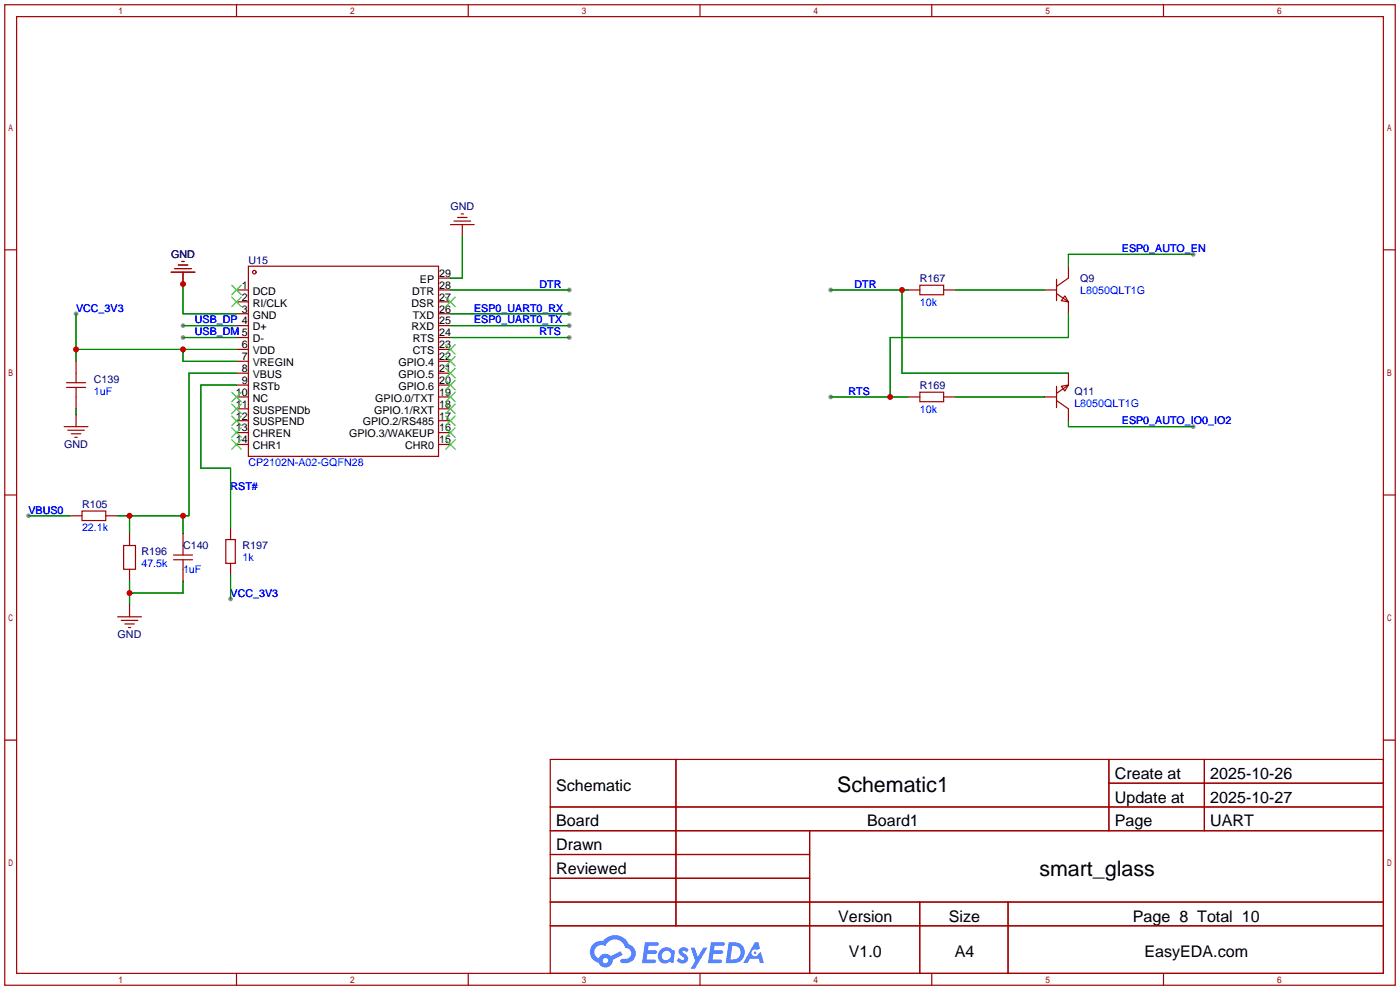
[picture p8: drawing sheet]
<svg xmlns="http://www.w3.org/2000/svg" width="299mm" height="212mm" viewBox="0 0 299 212" stroke-linecap="round" stroke-linejoin="round" font-family="sans-serif">
<g fill="#999">
<circle cx="39.1" cy="69.6" r=".51"/>
<circle cx="39.1" cy="72.1" r=".51"/>
<circle cx="16.3" cy="67.1" r=".51"/>
<circle cx="6.1" cy="110.2" r=".51"/>
<circle cx="49.3" cy="128" r=".51"/>
<circle cx="121.7" cy="62" r=".51"/>
<circle cx="121.7" cy="67.1" r=".51"/>
<circle cx="121.7" cy="69.6" r=".51"/>
<circle cx="121.7" cy="72.1" r=".51"/>
<circle cx="177.5" cy="62" r=".51"/>
<circle cx="255" cy="54.4" r=".51"/>
<circle cx="177.5" cy="84.8" r=".51"/>
<circle cx="255" cy="91.2" r=".51"/>
</g>
<g fill="none" stroke="#a10000" stroke-width=".25">
<path d="M1 1h297.2v209.6h-297.2zM3.6 3.6h292.1v204.4h-292.1zM50.5 1v2.6M100.1 1v2.6M149.6 1v2.6M199.1 1v2.6M248.7 1v2.6M1 53.4h2.6M295.7 53.4h2.5M1 105.8h2.6M295.7 105.8h2.5M1 158.2h2.6"/>
<path d="M295.7 158.2h2.5M117.6 162.3h178.1v45.7h-178.1zM117.6 172.5h178.1M117.6 177.5h178.1M144.5 162.3v35.6M173 177.5v30.5M237 162.3v15.2M237 167.4h58.7M257.4 162.3v15.2M117.6 182.6h55.4M117.6 192.8h178.1M117.6 187.7h55.4"/>
<path d="M117.6 197.9h178.1M196.6 192.8v15.2M215.4 192.8v15.2M50.5 208v2.6M100.1 208v2.6M149.6 208v2.6M199.1 208v2.6M248.7 208v2.6"/>
</g>
<g fill="#5487ff">
<path d="M145.3 202.7a1.3 1.3 0 0 1 1.9 .3l-.4 .6a.54 .54 0 0 0-.9-.2l.1 .2a1.34 1.34 0 0 1 .9 1.8 1.47 1.47 0 0 1-2.3-.1l.5-.6 .8 .5a.31 .31 0 0 0 .4-.3 .31 .31 0 0 0-.3-.4 1.12 1.12 0 0 1-.7-1.8z"/>
<path d="M147.6 202.5h.9l.6 2 1.2-2h.9l-2.7 4.6h-.9l1-1.7z"/>
<path d="M137.8 201.4h1.7a1.31 1.31 0 0 1 1.2 .2 .4 .4 0 0 1-.3 .5l-1.8 .1-.1 .9h1.6a.4 .4 0 0 1 .4 .4 .4 .4 0 0 1-.5 .4h-1.6l-.2 1.2h1.4a.46 .46 0 0 1 .5 0 .46 .46 0 0 1 .1 .5l-.4 .2h-2.6z"/>
<path d="M151.9 201.4h1.7a1.32 1.32 0 0 1 1.2 .2 .39 .39 0 0 1-.3 .5l-1.8 .1-.1 .9h1.6a.4 .4 0 0 1 .4 .4 .4 .4 0 0 1-.4 .4h-1.7l-.2 1.2h1.4a.46 .46 0 0 1 .5 0 .46 .46 0 0 1 .1 .5l-.4 .2h-2.6z"/>
<path d="M161.3 201.4h.8l.3 1.3-.6 .4a.75 .75 0 0 0-1.1 .3 .75 .75 0 0 0 .5 1 .75 .75 0 0 0 .9-.7l.5-.2 .6 2.3h-.8l-.3-.9h-1.8l-.5 .9h-1z"/>
<path d="M155.7 201.4l-.6 4.4h1.5a2.27 2.27 0 0 0 2.6-2.2 2.27 2.27 0 0 0-2.7-2.2zM156.5 202.1a1.5 1.5 0 0 1 1.8 1.6 1.5 1.5 0 0 1-1.9 1.4h-.3z"/>
<path d="M141.2 203a1.6 1.6 0 0 0-.3 2.3 1.6 1.6 0 0 0 2.3 .2l.7 .3 .3-2.4-.1-.3-.5-.1a1.58 1.58 0 0 0-2.4 0zM141.8 203.5a.98 .98 0 0 1 1.6 .4 .98 .98 0 0 1-1.1 1.3 .94 .94 0 0 1-.9-.7 .94 .94 0 0 1 .4-1z"/>
<path d="M126.8 201.8a2.37 2.37 0 0 0 1.1 4 1.54 1.54 0 0 0 1.8 1 1.54 1.54 0 0 0 1.2-1.6l2.2-1.1-.5-.8-2 1a1.57 1.57 0 0 0-2.7 .5 1.5 1.5 0 0 1-.7-2.1 1.5 1.5 0 0 1 2.2-.5 2.23 2.23 0 0 1 2.3-1.4 2.23 2.23 0 0 1 2 1.8 1.16 1.16 0 0 1 1.2 1.1 1.16 1.16 0 0 1-1.1 1.2h-.7a.47 .47 0 0 0-.5 .4 .47 .47 0 0 0 .4 .5 2.17 2.17 0 0 0 2.5-.9 2.17 2.17 0 0 0-.3-2.7l-.8-.4a3.2 3.2 0 0 0-5.5-.7l-1.1 .1zM128.8 205.3a.6 .6 0 0 1 1.2 0 .6 .6 0 0 1-1.2 0z"/>
<circle cx="161.4" cy="203.6" r=".28"/>
</g>
<g fill="none" stroke="#a10000" stroke-width=".25">
<path d="M36.6 58.2h5.1M37.3 57.4h3.6M38.1 56.6h2M38.9 55.9h.5M39.1 58.2v2.5M53.1 56.9h40.6v40.6h-40.6zM93.7 59.4h2.6M96.3 48h5M97 47.2h3.6M97.8 46.5h2M98.6 45.7h.5M98.8 48v2.5"/>
<path d="M225.8 59.7v4.6M228.3 56.9v2.5l-2.5 1.8M16.3 77.2v4.6M50.5 62h2.6M50.5 64.5h2.6M50.5 67.1h2.6M50.5 69.6h2.6M50.5 72.1h2.6M50.5 74.7h2.6M50.5 77.2h2.6M50.5 79.8h2.6M93.7 62h2.6"/>
<path d="M93.7 64.5h2.6M93.7 67.1h2.6M93.7 69.6h2.6M93.7 72.1h2.6M93.7 74.7h2.6M93.7 77.2h2.6M93.7 79.8h2.6M194.1 62h2.5M196.6 61h5.1v2h-5.1zM201.7 62h2.5M223.3 62h2.5M225.8 62.7l2.5 1.8"/>
<path d="M227.6 63.2l.7 1.3-1.5-.2zM228.3 64.5v2.6M228.3 79.8v2.5M13.7 91.2h5.1M14.2 81.8h4.1M14.2 82.8h4.1M14.5 91.9h3.5M15.2 92.7h2.1M16 93.5h.5M16.3 82.8v4.6M16.3 88.6v2.6M50.5 82.3h2.6"/>
<path d="M50.5 84.8h2.6M50.5 87.4h2.6M50.5 89.9h2.6M50.5 92.5h2.6M50.5 95h2.6M93.7 82.3h2.6M93.7 84.8h2.6M93.7 87.4h2.6M93.7 89.9h2.6M93.7 92.5h2.6M93.7 95h2.6M194.1 84.8h2.5"/>
<path d="M196.6 83.8h5.1v2.1h-5.1zM201.7 84.8h2.5M223.3 84.8h2.5M225.8 85.6l2.5 1.8v2.5M225.8 82.5v4.6M226.8 82.5l1.5-.2-.7 1.3zM228.3 82.3l-2.5 1.8M15 110.2h2.5M17.5 109.2h5.1v2.1h-5.1zM22.6 110.2h2.5M26.4 116.6h2.6v5.1h-2.6zM27.7 114v2.6"/>
<path d="M37.1 118.6h4M37.1 119.6h4M39.1 114v4.6M39.1 119.6v4.6M48.3 115.3h2v5.1h-2zM49.3 112.8v2.5M25.1 131.8h5.1M25.9 132.6h3.6M26.7 133.4h2M27.4 134.1h.5M27.7 121.7v2.5M27.7 129.3v2.5"/>
<path d="M49.3 120.4v2.5"/>
<circle cx="54.4" cy="58.2" r=".38"/>
</g>
<g fill="none" stroke="#3c3" stroke-width=".25">
<path d="M49.5 61l2.1 2M49.5 63.5l2.1 2M51.6 61l-2.1 2M51.6 63.5l-2.1 2M95.2 78.7l2.1 2.1M95.2 76.2l2.1 2M95.2 73.7l2.1 2M95.2 63.5l2.1 2M97.3 78.7l-2.1 2.1M97.3 76.2l-2.1 2M97.3 73.7l-2.1 2M97.3 63.5l-2.1 2"/>
<path d="M49.5 83.8l2.1 2.1M49.5 86.4l2.1 2M49.5 88.9l2.1 2M49.5 91.4l2.1 2.1M49.5 94l2.1 2M51.6 83.8l-2.1 2.1M51.6 86.4l-2.1 2M51.6 88.9l-2.1 2M51.6 91.4l-2.1 2.1M51.6 94l-2.1 2M95.2 94l2.1 2M95.2 91.4l2.1 2.1"/>
<path d="M95.2 88.9l2.1 2M95.2 86.4l2.1 2M95.2 83.8l2.1 2.1M95.2 81.3l2.1 2M97.3 94l-2.1 2M97.3 91.4l-2.1 2.1M97.3 88.9l-2.1 2M97.3 86.4l-2.1 2M97.3 83.8l-2.1 2.1M97.3 81.3l-2.1 2"/>
</g>
<g fill="none" stroke="#008700" stroke-width=".25">
<path d="M98.8 50.5v8.9h-2.5M255 54.4h-26.7v2.5M16.3 74.7h34.2M16.3 67.1v10.1M39.1 60.7v6.4h11.4M39.1 74.7v2.5h11.4M39.1 69.6h11.4M39.1 72.1h11.4M50.5 79.8h-10.1v30.4h-15.3M96.3 67.1h25.4M96.3 69.6h25.4M96.3 72.1h25.4"/>
<path d="M96.3 62h25.4M177.5 62h16.6M192.8 62v17.8h35.5M204.2 62h19.1M228.3 67.1v5h-38.1v12.7M16.3 87.4v1.2M50.5 82.3h-7.6v17.8h6.4v12.7M177.5 84.8h16.6M204.2 84.8h19.1M228.3 89.9v1.3h26.7M6.1 110.2h8.9M27.7 110.2v3.8"/>
<path d="M39.1 110.2v3.8M27.7 124.2v5.1M39.1 124.2v2.5h-11.4M49.3 122.9v5.1"/>
</g>
<g fill="#c00">
<circle cx="39.1" cy="60.7" r=".63"/>
<circle cx="39.1" cy="74.7" r=".63"/>
<circle cx="16.3" cy="74.7" r=".63"/>
<circle cx="27.7" cy="110.2" r=".63"/>
<circle cx="39.1" cy="110.2" r=".63"/>
<circle cx="27.7" cy="126.7" r=".63"/>
<circle cx="192.8" cy="62" r=".63"/>
<circle cx="190.2" cy="84.8" r=".63"/>
</g>
<g font-size="4.6">
<text x="178.9" y="169.3">Schematic1</text>
<text x="222.1" y="187.1">smart_glass</text>
</g>
<g font-size="3.4">
<text x="238.3" y="166.5">Create at</text>
<text x="258.7" y="166.5">2025-10-26</text>
<text x="118.9" y="169">Schematic</text>
<text x="238.3" y="171.6">Update at</text>
<text x="258.7" y="171.6">2025-10-27</text>
<text x="118.9" y="176.6">Board</text>
<text x="185.3" y="176.6">Board1</text>
<text x="238.3" y="176.6">Page</text>
<text x="258.7" y="176.6">UART</text>
<text x="118.9" y="181.7">Drawn</text>
<text x="118.9" y="186.8">Reviewed</text>
<text x="179.1" y="197">Version</text>
<text x="202.8" y="197">Size</text>
<text x="242.1" y="197">Page 8 Total 10</text>
<text x="181.4" y="204.6">V1.0</text>
<text x="204" y="204.6">A4</text>
<text x="244.6" y="204.6">EasyEDA.com</text>
</g>
<g font-size="2.3" fill="#000080">
<text x="96.3" y="45">GND</text>
<text x="36.6" y="55.1">GND</text>
<text x="53.1" y="56.4">U15</text>
<text x="196.6" y="60.2">R167</text>
<text x="230.9" y="60.2">Q9</text>
<text x="20.1" y="81.8">C139</text>
<text x="196.6" y="83.1">R169</text>
<text x="229.6" y="84.4">Q11</text>
<text x="13.7" y="95.8">GND</text>
<text x="17.5" y="108.5">R105</text>
<text x="30.2" y="118.6">R196</text>
<text x="39.1" y="117.4">C140</text>
<text x="51.8" y="117.4">R197</text>
<text x="25.1" y="136.4">GND</text>
</g>
<g font-size="2.3" fill="#00f">
<text x="239.8" y="53.9">ESP0_AUTO_EN</text>
<text x="115.3" y="61.5">DTR</text>
<text x="182.6" y="61.5">DTR</text>
<text x="196.6" y="65.3">10k</text>
<text x="230.9" y="62.8">L8050QLT1G</text>
<text x="16.3" y="66.6">VCC_3V3</text>
<text x="41.7" y="69.1">USB_DP 4</text>
<text x="41.7" y="71.7">USB_DM 5</text>
<text x="101.3" y="66.6">ESP0_UART0_RX</text>
<text x="101.3" y="69.1">ESP0_UART0_TX</text>
<text x="115.3" y="71.7">RTS</text>
<text x="20.1" y="84.4">1uF</text>
<text x="181.4" y="84.4">RTS</text>
<text x="196.6" y="88.2">10k</text>
<text x="229.6" y="86.9">L8050QLT1G</text>
<text x="239.8" y="90.7">ESP0_AUTO_IO0_IO2</text>
<text x="53.1" y="99.6">CP2102N-A02-GQFN28</text>
<text x="49.3" y="104.7">RST#</text>
<text x="6.1" y="109.8">VBUS0</text>
<text x="17.5" y="113.6">22.1k</text>
<text x="51.8" y="119.9">1k</text>
<text x="30.2" y="121.2">47.5k</text>
<text x="39.1" y="122.5">1uF</text>
<text x="49.3" y="127.5">VCC_3V3</text>
</g>
<g font-size="2.3">
<text x="93.9" y="59.2">29</text>
<text x="51.7" y="61.7">1</text>
<text x="51.7" y="64.3">2</text>
<text x="54" y="63">DCD</text>
<text x="54" y="65.5">RI/CLK</text>
<text x="88" y="65.5">DSR</text>
<text x="88.1" y="63">DTR</text>
<text x="89.7" y="60.5">EP</text>
<text x="93.9" y="64.3">27</text>
<text x="93.9" y="61.7">28</text>
<text x="51.7" y="66.8">3</text>
<text x="54" y="68.1">GND</text>
<text x="54" y="70.6">D+</text>
<text x="88" y="70.6">RXD</text>
<text x="88.2" y="68.1">TXD</text>
<text x="93.9" y="71.9">24</text>
<text x="93.9" y="69.3">25</text>
<text x="93.9" y="66.8">26</text>
<text x="51.7" y="74.4">6</text>
<text x="51.7" y="77">7</text>
<text x="54" y="73.2">D-</text>
<text x="54" y="75.7">VDD</text>
<text x="88.2" y="75.7">CTS</text>
<text x="88.2" y="73.2">RTS</text>
<text x="93.9" y="77">22</text>
<text x="93.9" y="74.4">23</text>
<text x="51.7" y="79.5">8</text>
<text x="51.7" y="82">9</text>
<text x="54" y="78.2">VREGIN</text>
<text x="54" y="80.8">VBUS</text>
<text x="54" y="83.3">RSTb</text>
<text x="85.2" y="83.3">GPIO.6</text>
<text x="85.2" y="80.8">GPIO.5</text>
<text x="85.2" y="78.2">GPIO.4</text>
<text x="93.9" y="82">20</text>
<text x="93.9" y="79.5">21</text>
<text x="50.4" y="84.6">10</text>
<text x="50.4" y="87.1">11</text>
<text x="50.4" y="89.7">12</text>
<text x="54" y="85.9">NC</text>
<text x="54" y="88.4">SUSPENDb</text>
<text x="79.9" y="88.4">GPIO.1/RXT</text>
<text x="80.2" y="85.9">GPIO.0/TXT</text>
<text x="93.9" y="89.7">17</text>
<text x="93.9" y="87.1">18</text>
<text x="93.9" y="84.6">19</text>
<text x="50.4" y="92.2">13</text>
<text x="50.4" y="94.7">14</text>
<text x="54" y="90.9">SUSPEND</text>
<text x="54" y="93.5">CHREN</text>
<text x="74.6" y="93.5">GPIO.3/WAKEUP</text>
<text x="77.5" y="90.9">GPIO.2/RS485</text>
<text x="93.9" y="94.7">15</text>
<text x="93.9" y="92.2">16</text>
<text x="54" y="96">CHR1</text>
<text x="86.6" y="96">CHR0</text>
</g>
</svg>
